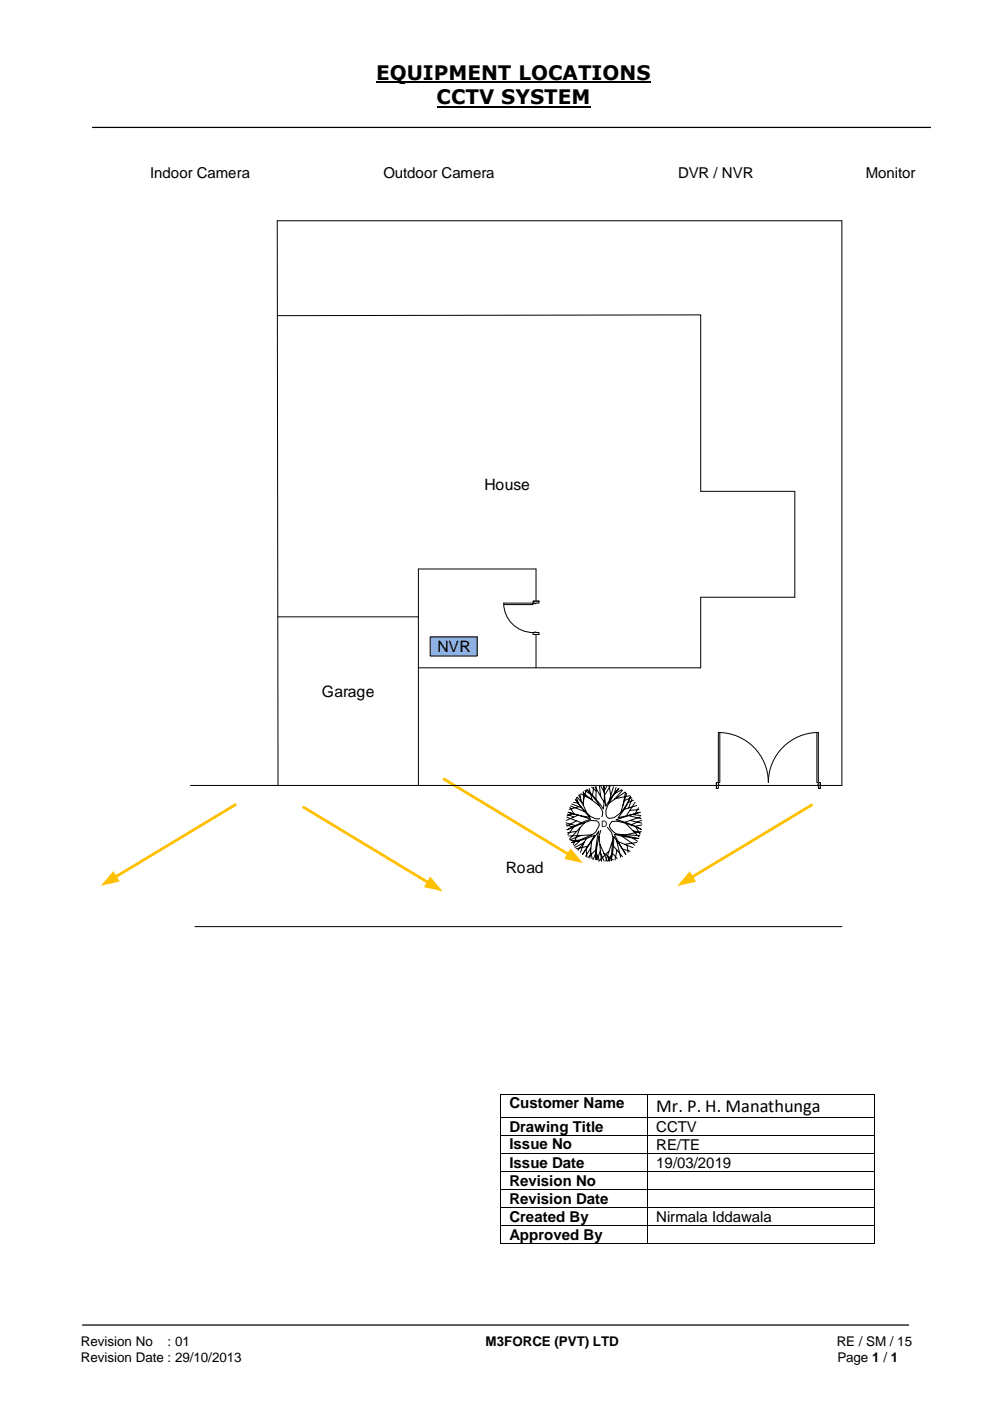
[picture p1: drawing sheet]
<svg xmlns="http://www.w3.org/2000/svg" width="210mm" height="297mm" viewBox="0 0 210 297" stroke-linecap="round" stroke-linejoin="round" font-family="sans-serif">
<path d="M79.7 17.4h58.2M92.6 22.6h32.6" fill="none" stroke="#000" stroke-width=".42"/>
<path d="M19.5 27h177.8M17.4 280.8h175.3" fill="none" stroke="#000" stroke-width=".26"/>
<path d="M58.8 66.9l89.7-.2v37.4h20v22.5h-20v14.9M58.9 166.5l-.1-119.7h119.6v119.7" fill="none" stroke="#000" stroke-width=".21"/>
<path d="M151.9 165.8h22v1.3h-22z" fill-rule="evenodd" fill="#fff"/>
<path d="M151.9 165.8h22v1.3h-22z" fill="none" stroke="#fff" stroke-width=".21"/>
<path d="M173.5 165.8v1.3h.4v-1.3zM151.9 165.8h.4v1.3h-.4z" fill-rule="evenodd" fill="#fff"/>
<path d="M152.3 166.2v-.4h-.4v1.3h.4v-.6M173.5 166.2v-.4h.4v1.3h-.4v-.6" fill="none" stroke="#000" stroke-width=".21"/>
<path d="M173.4 166.2l.1 .3zM152.3 166.2l.1 .3z" fill-rule="evenodd" fill="#fff"/>
<path d="M152.3 155.2a10.6 10.6 0 0 1 10.6 10.6 10.6 10.6 0 0 1 10.6-10.6M151.9 165.8v1.3M152.3 166.2v.3M173.5 166.2v.3M173.9 165.8v1.3" fill="none" stroke="#000" stroke-width=".21"/>
<path d="M152.3 155.2h.3v10.6h-.3z" fill-rule="evenodd" fill="#fff"/>
<path d="M152.3 155.2h.3v10.6h-.3z" fill="none" stroke="#000" stroke-width=".21"/>
<path d="M173.1 155.2h.4v10.6h-.4z" fill-rule="evenodd" fill="#fff"/>
<path d="M173.1 155.2h.4v10.6h-.4z" fill="none" stroke="#000" stroke-width=".21"/>
<path d="M94.1 165.1l26.4 16" fill="none" stroke="#ffc000" stroke-width=".6"/>
<path d="M120.9 179.8l2.7 3.1-4-.9z" fill="#ffc000"/>
<path d="M172 170.6l-25.4 15.3" fill="none" stroke="#ffc000" stroke-width=".6"/>
<path d="M146.2 184.7l1.3 2.2-4 .9z" fill="#ffc000"/>
<path d="M49.9 170.6l-25.5 15.3" fill="none" stroke="#ffc000" stroke-width=".6"/>
<path d="M24 184.6l1.4 2.2-4 .9z" fill="#ffc000"/>
<path d="M64.4 171.1l26.4 16" fill="none" stroke="#ffc000" stroke-width=".6"/>
<path d="M91.2 185.8l2.6 3.1-4-.9z" fill="#ffc000"/>
<path d="M58.8 166.5h119.6" fill="none" stroke="#000" stroke-width=".21"/>
<path d="M122 169.4l1.3 1.8a5.2 5.2 0 0 0 3.6 2.4 1.32 1.32 0 0 0 .5-2.3l-2.1-3-.9-.9 1.9 1.9 1.6 2.1a19.3 19.3 0 0 0 .1-4.9l.4 4.4 1.3-2 1.5-1.8a15.2 15.2 0 0 0-2.8 4.6v.9l.2 .6 .5 .3 1.1-.2a8.5 8.5 0 0 0 3.5-4.5 13.7 13.7 0 0 1-2.7 4.5l4.7-1.1-5.1 1.5a18.2 18.2 0 0 1 5.4 2.1 12.2 12.2 0 0 0-6.3-1.7l-.5 .7a2.23 2.23 0 0 0 1.7 2l4.4 .9-5.1-.9 2.5 4.3-2.6-3.8-.1 2.6-.5 2.5 .4-4.5a2.38 2.38 0 0 0-1.9-2.7l-.4 .3a16.4 16.4 0 0 0-1.3 6.7 15.7 15.7 0 0 1 .6-6.1l-3.4 5 2.5-4.1-2.3 .9-2.5 .7a11.3 11.3 0 0 0 5.1-2.3l.7-1.4-.1-.6a2.3 2.3 0 0 0-1.9-.4l-4.8 2 5-2.3-4.8-1.4 4.6 1z" fill-rule="evenodd" fill="#fff"/>
<g fill="none" stroke="#000" stroke-width=".21">
<path d="M120 174.4l1.9 .5M120 174.8l1.3 .5M120.2 173.2l3.1 1.2M120.3 172.6l1.3 .6M120.8 171.1l.9 1.4M121 170.8l3 1.2M121.2 170.4l2.1 .8M121.5 172.5l-1.3 .4M121.6 170.1l.9 .1M121.6 175.3l-1.2 1.6M122 169.4l1.3 1.8a5.2 5.2 0 0 0 3.6 2.4 1.32 1.32 0 0 0 .5-2.3l-2.1-3-.9-.9 1.9 1.9 1.6 2.1a19.3 19.3 0 0 0 .1-4.9l.4 4.4 1.3-2 1.5-1.8a15.2 15.2 0 0 0-2.8 4.6v.9l.2 .6 .5 .3 1.1-.2a8.5 8.5 0 0 0 3.5-4.5 13.7 13.7 0 0 1-2.7 4.5l4.7-1.1-5.1 1.5a18.2 18.2 0 0 1 5.4 2.1 12.2 12.2 0 0 0-6.3-1.7l-.5 .7a2.23 2.23 0 0 0 1.7 2l4.4 .9-5.1-.9 2.5 4.3-2.6-3.8-.1 2.6-.5 2.5 .4-4.5a2.38 2.38 0 0 0-1.9-2.7l-.4 .3a16.4 16.4 0 0 0-1.3 6.7 15.7 15.7 0 0 1 .6-6.1l-3.4 5 2.5-4.1-2.3 .9-2.5 .7a11.3 11.3 0 0 0 5.1-2.3l.7-1.4-.1-.6a2.3 2.3 0 0 0-1.9-.4l-4.8 2 5-2.3-4.8-1.4 4.6 1zM122.2 169l.4 1.2"/>
<path d="M122.2 174l-2.1 1.1M122.2 176.2l-1.9 .3M122.3 168.9l1.2 1.4M122.5 172.8l-2.4 1.1M122.6 171l-2 .5M122.7 168.5l1.7 3.8M122.7 178.1l-1.7 .1M122.9 168.3l.2 1.1M123 175.4l-1.5 3.6M123.1 178.1l-1.4 1.2M123.1 168.2l2.1 1.1M123.2 177.1l-2.3 .9"/>
<path d="M123.5 168l3.5 2.8M123.7 178.6l-1.8 1M123.7 167.8v2.9M123.8 178.4l-.8 2.2M124 167.5l1.5 1M124 174.3l-3.3 3.6M124.2 167.5l-.5 2.3M124.2 180l.2 1.7M124.4 177.7l-1.9 2.5M124.6 179.4l-2.5 .5M124.9 167.1l.6 2.5M125.2 179.7l-1.1 1.8"/>
<path d="M125.4 176.9l-4.9 .3M125.4 166.8l.9 .8M125.4 178.4l-.4 3.5M125.9 166.8l-.3 1.7M126.2 166.8l1.8 3.2M126.4 166.7l-.1 2.7M127 177.3l.5 5.3M127.1 166.6l.2 2.2M127.2 178.9l1.5 3.6M127.3 166.5l.8 1.5M128.7 166.5l-.6 1.1M129.1 166.6l.4 2"/>
<path d="M129.3 166.6l-1.1 1.9M129.8 178.2l-1.4 4.3M129.9 179.2l2.1 2.4M130 166.7l-.8 2.8M130.6 166.9l-.4 1.3M130.7 178.2l.9 3.5M131 176.8l4.6 .3M131.1 178.4l3.1 1.3M131.8 167.4l-1.3 .7M131.9 177.2l2.6 1.9M132 167.5l-1.8 1.9M132 180l1.6 .4"/>
<path d="M132.4 167.9l-3.3 2.3M132.6 167.9l-.6 2.8M132.7 174.5l2.8 2.9M132.8 168.1l-1.2 4.1M132.9 179.1l.2 1.6M133.3 172.9l2.6 .6M133.5 168.6l-2.9 .6M133.6 173.9l2.4 .6M133.8 169l-1.4 .7M134 169.3l-.8 1.9M134.1 177.6l1.1 .7M134.2 172.7l1.6 .1"/>
<path d="M134.2 176.1l1.5 .4M134.3 169.6l-1.2 .5M134.6 170l-1.8 2.9M134.8 175.2l.9 1.6M134.9 178.6l-2.4 .3M135 170.7l-2.7 .8M135.3 171.2l-.7 1.3M135.4 171.6l-1.9 .1M135.7 173.1l-3.2 1.1M135.9 176.2l-3.2 .7M136 173.8l-2.1 1M136.1 174.8l-1.5 .3"/>
<path d="M125.2 180.3l.3 1.8M126.2 181l-.4 1.1M126.3 180.1l-1.7 1.6M126.4 180.7l.6 1.7M127.2 180.3l-.6 2M127.4 181l.6 1.5M127.9 180.8l2.1 1.5M128.8 181.4l.4 1.1M129.1 180.4l-2.2 2.1M129.6 181.1l-.7 1.4M129.9 180.9l.9 1.1M130.8 180.2l-.4 2.1"/>
</g>
<path d="M127.3 173.2h1.4v2.6h-1.4z" fill-rule="evenodd" fill="#fff"/>
<path d="M58.9 130.7h29.8M88.7 141.5h59.8M113.6 141.5v-20.9h-24.9v45.9M40.4 166.5h18.5M41.3 196.4h137.1" fill="none" stroke="#000" stroke-width=".21"/>
<path d="M113 127.4h1.3v7.1h-1.3z" fill-rule="evenodd" fill="#fff"/>
<path d="M113 127.4h1.3v7.1h-1.3z" fill="none" stroke="#fff" stroke-width=".21"/>
<path d="M113 127.4v.4h1.2v-.4zM113 134.1h1.2v.4h-1.2z" fill-rule="evenodd" fill="#fff"/>
<path d="M113.3 127.8h-.3v-.4h1.2v.4h-.6M113.3 134.1h-.3v.4h1.2v-.4h-.6" fill="none" stroke="#000" stroke-width=".21"/>
<path d="M113.3 127.8l.3 .1zM113.3 134l.3 .1z" fill-rule="evenodd" fill="#fff"/>
<path d="M106.8 127.8a6.2 6.2 0 0 0 6.2 6.3M113 127.4h1.2M113 134.5h1.2M113.3 127.8h.3M113.3 134.1h.3" fill="none" stroke="#000" stroke-width=".21"/>
<path d="M106.8 127.8h6.2v.3h-6.2z" fill-rule="evenodd" fill="#fff"/>
<path d="M106.8 127.8h6.2v.3h-6.2z" fill="none" stroke="#000" stroke-width=".21"/>
<path d="M91.2 135h10v4h-10z" fill-rule="evenodd" fill="#8db1e2"/>
<g fill="none" stroke="#000" stroke-width=".21">
<path d="M91.2 135h10v4h-10zM106.1 232v4.8M106.1 236.9v3.7M106.2 231.9h30.9M106.2 236.8h30.9M137.2 232v4.8M137.2 236.9v3.7M137.3 231.9h48.1M137.3 236.8h48.1M185.5 232v4.8M185.5 236.9v3.7M106.1 240.7v3.7"/>
<path d="M106.1 244.6v3.6M106.1 248.4v3.6M106.1 252.2v3.7M106.1 256.1v3.6M106.1 259.9v3.7M106.2 240.7h30.9M106.2 244.5h30.9M106.2 248.3h30.9M106.2 252.1h30.9M106.2 256h30.9M106.2 259.8h30.9M137.2 240.7v3.7"/>
<path d="M137.2 244.6v3.6M137.2 248.4v3.6M137.2 252.2v3.7M137.2 256.1v3.6M137.2 259.9v3.7M137.3 240.7h48.1M137.3 244.5h48.1M137.3 248.3h48.1M137.3 252.1h48.1M137.3 256h48.1M137.3 259.8h48.1M185.5 240.7v3.7"/>
<path d="M185.5 244.6v3.6M185.5 248.4v3.6M185.5 252.2v3.7M185.5 256.1v3.6M185.5 259.9v3.7M106.2 263.6h30.9M137.3 263.6h48.1"/>
</g>
<g fill="#000">
<path d="M106 231.9h.2v.1h-.2z" fill-rule="evenodd"/>
<path d="M106 231.9h.2v.1h-.2z" fill-rule="evenodd"/>
<path d="M106 236.8h.2v.1h-.2z" fill-rule="evenodd"/>
<path d="M137.1 231.9h.2v.1h-.2z" fill-rule="evenodd"/>
<path d="M137.1 236.8h.2v.1h-.2z" fill-rule="evenodd"/>
<path d="M185.4 231.9h.1v.1h-.1z" fill-rule="evenodd"/>
<path d="M185.4 231.9h.1v.1h-.1z" fill-rule="evenodd"/>
<path d="M185.4 236.8h.1v.1h-.1z" fill-rule="evenodd"/>
<path d="M106 240.6h.2v.1h-.2z" fill-rule="evenodd"/>
<path d="M106 244.4h.2v.2h-.2z" fill-rule="evenodd"/>
<path d="M106 248.2h.2v.2h-.2z" fill-rule="evenodd"/>
<path d="M106 252h.2v.2h-.2z" fill-rule="evenodd"/>
<path d="M106 255.9h.2v.2h-.2z" fill-rule="evenodd"/>
<path d="M106 259.7h.2v.2h-.2z" fill-rule="evenodd"/>
<path d="M137.1 240.6h.2v.1h-.2z" fill-rule="evenodd"/>
<path d="M137.1 244.4h.2v.2h-.2z" fill-rule="evenodd"/>
<path d="M137.1 248.2h.2v.2h-.2z" fill-rule="evenodd"/>
<path d="M137.1 252h.2v.2h-.2z" fill-rule="evenodd"/>
<path d="M137.1 255.9h.2v.2h-.2z" fill-rule="evenodd"/>
<path d="M137.1 259.7h.2v.2h-.2z" fill-rule="evenodd"/>
<path d="M185.4 240.6h.1v.1h-.1z" fill-rule="evenodd"/>
<path d="M185.4 244.4h.1v.2h-.1z" fill-rule="evenodd"/>
<path d="M185.4 248.2h.1v.2h-.1z" fill-rule="evenodd"/>
<path d="M185.4 252h.1v.2h-.1z" fill-rule="evenodd"/>
<path d="M185.4 255.9h.1v.2h-.1z" fill-rule="evenodd"/>
<path d="M185.4 259.7h.1v.2h-.1z" fill-rule="evenodd"/>
<path d="M106 263.6h.2v.1h-.2z" fill-rule="evenodd"/>
<path d="M106 263.6h.2v.1h-.2z" fill-rule="evenodd"/>
<path d="M137.1 263.6h.2v.1h-.2z" fill-rule="evenodd"/>
<path d="M185.4 263.6h.1v.1h-.1z" fill-rule="evenodd"/>
<path d="M185.4 263.6h.1v.1h-.1z" fill-rule="evenodd"/>
</g>
<g font-size="4.2">
<text x="79.7" y="16.9">EQUIPMENT LOCATIONS</text>
<text x="92.6" y="22.1">CCTV SYSTEM</text>
</g>
<text font-size="3.9" x="139.1" y="235.7">Mr. P. H. Manathunga</text>
<g font-size="3.3">
<text x="102.7" y="104">House</text>
<text x="92.7" y="138.1">NVR</text>
<text x="68.2" y="147.6">Garage</text>
<text x="107.3" y="185.1">Road</text>
</g>
<g font-size="3.2">
<text x="31.8" y="37.7">Indoor Camera</text>
<text x="81.3" y="37.7">Outdoor Camera</text>
<text x="143.7" y="37.7">DVR / NVR</text>
<text x="183.6" y="37.7">Monitor</text>
<text x="108" y="234.9">Customer Name</text>
<text x="108" y="239.8">Drawing Title</text>
<text x="139.1" y="239.9">CCTV</text>
<text x="108" y="243.6">Issue No</text>
<text x="139.1" y="243.7">RE/TE</text>
<text x="108" y="247.5">Issue Date</text>
<text x="108" y="251.3">Revision No</text>
<text x="139.1" y="247.6">19/03/2019</text>
<text x="108" y="255.1">Revision Date</text>
<text x="108" y="258.9">Created By</text>
<text x="108" y="262.8">Approved By</text>
<text x="139.1" y="259">Nirmala Iddawala</text>
</g>
<g font-size="2.8">
<text x="17.1" y="285.4">Revision No</text>
<text x="35.5" y="285.4">: 01</text>
<text x="102.9" y="285.4">M3FORCE (PVT) LTD</text>
<text x="177.4" y="285.4">RE / SM / 15</text>
<text x="17.1" y="288.6">Revision Date : 29/10/2013</text>
<text x="177.5" y="288.6">Page 1 / 1</text>
</g>
<text font-size="2.2" x="127.5" y="175.3">D</text>
</svg>
